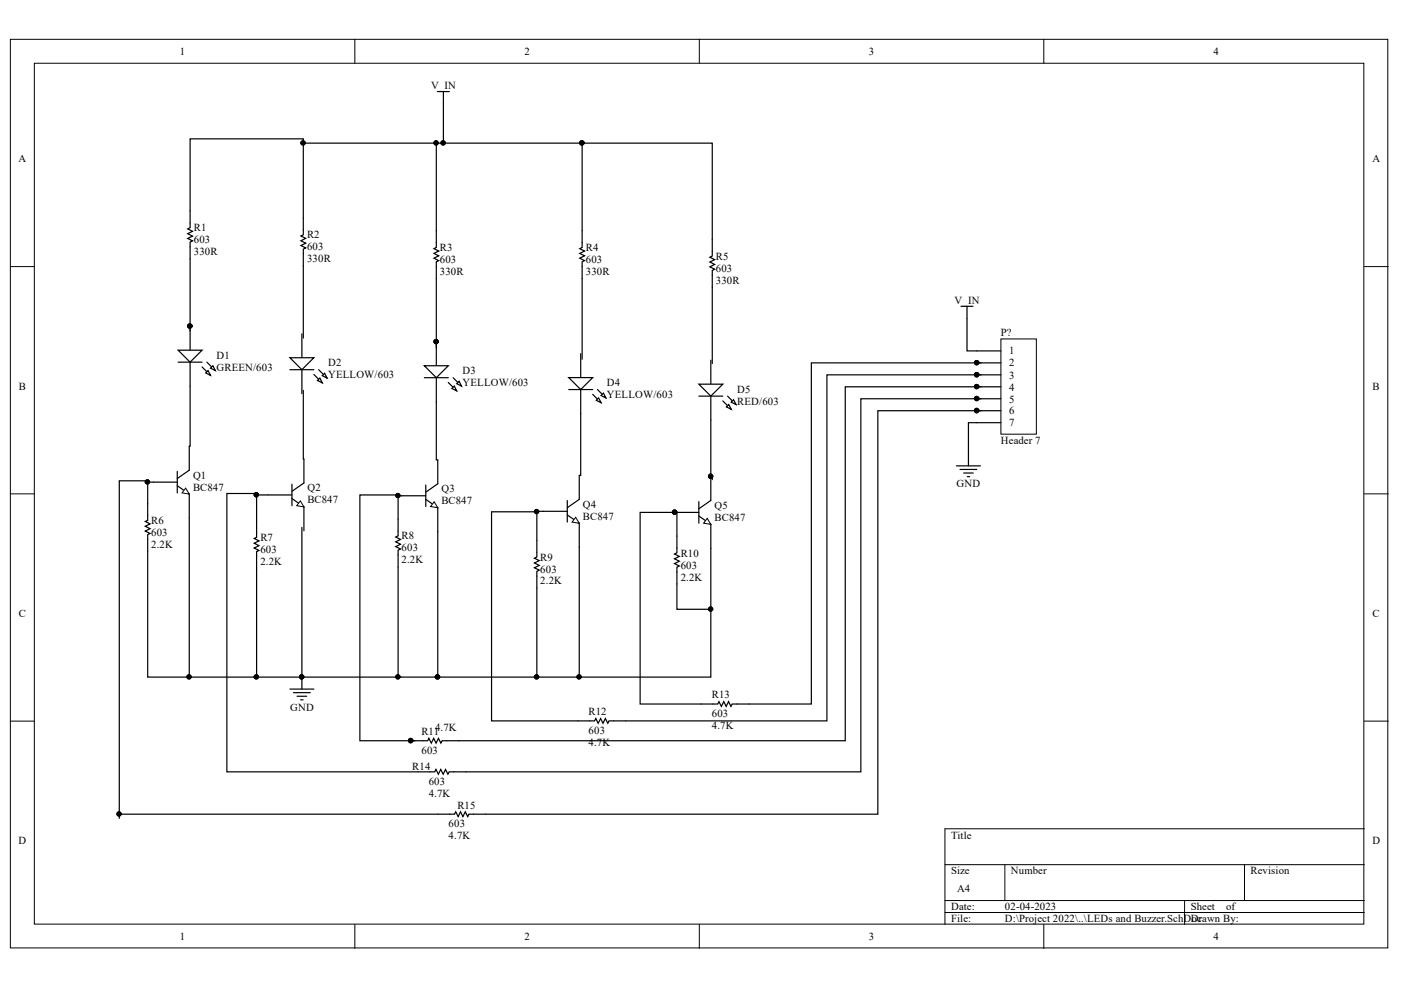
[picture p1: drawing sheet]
<svg xmlns="http://www.w3.org/2000/svg" width="297mm" height="210mm" viewBox="0 0 297 210" stroke-linecap="round" stroke-linejoin="round" font-family="sans-serif">
<g fill="#fff" stroke="#000" stroke-width=".21">
<path d="M2.2 8.3h292v192.7h-292z"/>
<path d="M7.3 13.4h281.9v182.5h-281.9z"/>
</g>
<g fill="none" stroke="#000" stroke-width=".21">
<path d="M75.2 8.3v5.1M148.3 8.3v5.1M221.3 8.3v5.1M2.2 56.5h5.1M289.3 56.5h5M2.2 104.7h5.1M289.3 104.7h5M2.2 152.9h5.1M289.3 152.9h5M289.3 175.7h-89v20.3M75.2 196v5.1M148.3 196v5.1"/>
<path d="M200.3 183.3h89M200.3 190.9h89M200.3 193.5h89M213 183.3v7.6M221.3 196v5.1M251.2 190.9v5.1M263.9 183.3v7.6"/>
</g>
<path d="M64 70.8v5M64 78.4v5.1" fill="none" stroke="#000" stroke-width=".25"/>
<path d="M61.5 75.8h5l-2.5 2.6z" fill="#fff"/>
<path d="M61.5 75.8h5l-2.5 2.6zM66.5 79.4l1.8 1.8M67.6 78.4l1.7 1.8" fill="none" stroke="#000" stroke-width=".25"/>
<path d="M67.3 80.7l.5-.5 .5 1z" fill="#fff"/>
<path d="M67.3 80.7l.5-.5 .5 1z" fill="none" stroke="#000" stroke-width=".25"/>
<path d="M68.3 79.7l.5-.6 .5 1.1z" fill="#fff"/>
<path d="M61.5 78.4h5M68.3 79.7l.5-.6 .5 1.1zM92.5 72.5v5M92.5 80.1v5.1" fill="none" stroke="#000" stroke-width=".25"/>
<circle cx="92.5" cy="72.4" r=".46" fill="#000" stroke="#000" stroke-width=".21"/>
<path d="M90 77.5h5l-2.5 2.6z" fill="#fff"/>
<path d="M90 77.5h5l-2.5 2.6zM95 81.1l1.8 1.8M96.1 80.1l1.7 1.8" fill="none" stroke="#000" stroke-width=".25"/>
<path d="M95.8 82.4l.5-.5 .5 1z" fill="#fff"/>
<path d="M95.8 82.4l.5-.5 .5 1z" fill="none" stroke="#000" stroke-width=".25"/>
<path d="M96.8 81.4l.5-.6 .5 1.1z" fill="#fff"/>
<path d="M123.1 75v5.1M90 80.1h5M96.8 81.4l.5-.6 .5 1.1zM123.1 82.6v5.1" fill="none" stroke="#000" stroke-width=".25"/>
<circle cx="92.5" cy="72.4" r=".46" fill="#000" stroke="#000" stroke-width=".21"/>
<path d="M120.6 80.1h5.1l-2.6 2.5z" fill="#fff"/>
<path d="M120.6 80.1h5.1l-2.6 2.5zM125.7 83.6l1.7 1.8M126.7 82.6l1.8 1.8" fill="none" stroke="#000" stroke-width=".25"/>
<path d="M126.4 84.9l.5-.5 .5 1z" fill="#fff"/>
<path d="M126.4 84.9l.5-.5 .5 1z" fill="none" stroke="#000" stroke-width=".25"/>
<path d="M127.4 83.9l.5-.5 .6 1z" fill="#fff"/>
<path d="M150.7 76.4v5.1M120.6 82.6h5.1M127.4 83.9l.5-.5 .6 1zM150.7 84v5.1" fill="none" stroke="#000" stroke-width=".25"/>
<path d="M148.2 81.5h5l-2.5 2.5z" fill="#fff"/>
<path d="M148.2 81.5h5l-2.5 2.5zM153.2 85l1.8 1.8M154.3 84l1.7 1.8" fill="none" stroke="#000" stroke-width=".25"/>
<path d="M154 86.3l.5-.5 .5 1z" fill="#fff"/>
<path d="M154 86.3l.5-.5 .5 1z" fill="none" stroke="#000" stroke-width=".25"/>
<path d="M155 85.3l.5-.6 .5 1.1z" fill="#fff"/>
<path d="M92.5 30.3v22.2l-.5 .2 1 .5-1 .5 1 .5-1 .5 1 .6-.5 .2v3.6M123.4 30.3v22.2l-.5 .2 1 .5-1 .5 1 .5-1 .5 1 .6-.5 .2v3.6M64.3 46.2v3.6l-.5 .2 1 .5-1 .5 1 .6-1 .5 1 .5-.5 .2v3.6M151 50.7v3.6l-.5 .2 1 .6-1 .5 1 .5-1 .5 1 .5-.5 .2v3.6M40.3 69.2v5.1M40.3 76.8v5.1M148.2 84h5M155 85.3l.5-.6 .5 1.1z" fill="none" stroke="#000" stroke-width=".25"/>
<g fill="#000" stroke="#000" stroke-width=".21">
<circle cx="92.5" cy="30.3" r=".46"/>
<circle cx="123.4" cy="30.3" r=".46"/>
<circle cx="40.2" cy="69.1" r=".46"/>
</g>
<path d="M37.8 74.3h5l-2.5 2.5z" fill="#fff"/>
<path d="M37.8 74.3h5l-2.5 2.5zM42.8 77.8l1.8 1.8M43.9 76.8l1.7 1.8" fill="none" stroke="#000" stroke-width=".25"/>
<path d="M43.6 79.1l.5-.5 .5 1z" fill="#fff"/>
<path d="M43.6 79.1l.5-.5 .5 1z" fill="none" stroke="#000" stroke-width=".25"/>
<path d="M44.6 78.1l.5-.6 .5 1.1z" fill="#fff"/>
<path d="M92.7 19.4h2.6M94 19.4v10.9h57v20.4M64.3 30.3v-.9h-24v18.9l-.5 .2 1 .5-1 .5 1 .6-1 .5 1 .5-.5 .2v3.6M94 30.3h-29.7v15.9M37.8 76.8h5M44.6 78.1l.5-.6 .5 1.1zM143.1 108.6h5.1M148.2 109.4l2.5 1.8v5M148.2 106.4v4.5M150.7 101v5.1l-2.5 1.8" fill="none" stroke="#000" stroke-width=".25"/>
<g fill="#000" stroke="#000" stroke-width=".21">
<circle cx="64.3" cy="30.3" r=".46"/>
<circle cx="92.5" cy="30.3" r=".46"/>
<circle cx="94" cy="30.3" r=".46"/>
<circle cx="123.4" cy="30.3" r=".46"/>
<circle cx="40.2" cy="69.1" r=".46"/>
<circle cx="143" cy="108.6" r=".46"/>
<circle cx="150.7" cy="101" r=".46"/>
</g>
<path d="M149.9 109.9l.8 1.3-1.5-.3z" fill="#fff"/>
<path d="M149.9 109.9l.8 1.3-1.5-.3z" fill="none" stroke="#000" stroke-width=".21"/>
<g fill="#000" stroke="#000" stroke-width=".21">
<circle cx="143" cy="108.6" r=".46"/>
<circle cx="150.7" cy="101" r=".46"/>
</g>
<path d="M115.2 108.4h5.1M120.3 109.2l2.5 1.7v5.1M120.3 106.1v4.6M122.8 100.8v5.1l-2.5 1.8" fill="none" stroke="#000" stroke-width=".25"/>
<path d="M122.1 109.7l.7 1.2-1.5-.2z" fill="#fff"/>
<path d="M122.1 109.7l.7 1.2-1.5-.2z" fill="none" stroke="#000" stroke-width=".21"/>
<path d="M92.8 97.5v5.1l-2.5 1.8M85.2 105.1h5.1M90.3 105.9l2.5 1.8v5M90.3 102.8v4.6" fill="none" stroke="#000" stroke-width=".25"/>
<path d="M92.1 106.4l.7 1.3-1.5-.3z" fill="#fff"/>
<path d="M92.1 106.4l.7 1.3-1.5-.3z" fill="none" stroke="#000" stroke-width=".21"/>
<path d="M64.4 97.3v5.1l-2.5 1.8M56.8 104.9h5.1M61.9 105.7l2.5 1.8v5M61.9 102.7v4.5" fill="none" stroke="#000" stroke-width=".25"/>
<path d="M63.7 106.2l.7 1.3-1.5-.3z" fill="#fff"/>
<path d="M63.7 106.2l.7 1.3-1.5-.3z" fill="none" stroke="#000" stroke-width=".21"/>
<path d="M37.6 99.9v4.6M40.1 94.6v5.1l-2.5 1.8M32.5 102.2h5.1M37.6 103l2.5 1.8v5" fill="none" stroke="#000" stroke-width=".25"/>
<path d="M39.4 103.5l.7 1.3-1.5-.3z" fill="#fff"/>
<path d="M39.4 103.5l.7 1.3-1.5-.3z" fill="none" stroke="#000" stroke-width=".21"/>
<g fill="none" stroke="#000" stroke-width=".25">
<path d="M40.3 54.9v15.3M64.3 56.4v15.3M92.5 59.1v14.7M123.4 59.1v17.1M151 60.9v16.2M208 76.9h-36v72.4h-16.8l-.2 .5-.5-1-.5 1-.5-1-.6 1-.5-1-.2 .5h-16.5v-40.7h7.8v8.6l-.5 .3 1 .5-1 .5 1 .5-1 .5 1 .5-.5 .3v8.9h7.2M208 79.5h-32.7v73.3h-46.2l-.2 .6-.5-1.1-.6 1.1-.5-1.1-.5 1.1-.5-1.1-.2 .5h-21.9v-44.3l11-.1M40.3 81.9v12.7h-.2M64.3 82.8v14.5h.1M92.5 85.2v12.3h.3M123.1 87.7v13.1h-.3M150.7 89.1v11.9h.3v.7"/>
<path d="M208 84.5h-25.5v79.1h-87.3l-.2 .6-.5-1.1-.5 1.1-.6-1.1-.5 1.1-.5-1.1-.2 .5h-44.1v-59h6.3v.3M208 87.1h-21.9v85.5h-86.7l-.2 .5-.5-1-.6 1-.5-1-.5 1-.5-1-.2 .5h-71.1v.9M208 82h-28.8v75.1h-85.5l-.2 .5-.5-1.1-.5 1.1-.6-1.1-.5 1.1-.5-1.1-.2 .6h-3.6M31.3 102.2v-.3h-6v70.7M32.5 102.2h-1.2v8.1l-.5 .3 1 .5-1 .5 1 .5-1 .5 1 .5-.5 .3v30.2h8.8M56.8 104.9h-2.4v9l-.5 .3 1 .5-1 .5 1 .5-1 .5 1 .5-.5 .3v26.6h-14.3v-33.8M64 111.8v31.8h20.4M84.4 105.1v-.2h-8.1v52.2h11.7M85.2 105.1h-.8v8.5l-.5 .3 1 .5-1 .5 1 .5-1 .5 1 .5-.5 .3v26.9h8.4M92.8 112.7v30.9M113.8 108.5v9.6l-.5 .3 1 .5-1 .5 1 .5-1 .5 1 .5-.5 .2v22.5M122.8 116v27.6h27.9v-27.4"/>
<path d="M54.4 143.6h9.6M92.8 143.6h30"/>
</g>
<g fill="#000" stroke="#000" stroke-width=".21">
<circle cx="40.2" cy="69.1" r=".46"/>
<circle cx="92.5" cy="72.4" r=".46"/>
<circle cx="207.1" cy="79.4" r=".47"/>
<circle cx="207.1" cy="76.9" r=".46"/>
<circle cx="207.1" cy="87" r=".47"/>
<circle cx="207.1" cy="84.5" r=".46"/>
<circle cx="207.1" cy="82" r=".46"/>
<circle cx="31.3" cy="102.2" r=".46"/>
<circle cx="54.3" cy="104.9" r=".47"/>
<circle cx="84.4" cy="105.1" r=".46"/>
<circle cx="113.8" cy="108.5" r=".46"/>
<circle cx="143" cy="108.6" r=".46"/>
<circle cx="150.7" cy="101" r=".46"/>
<circle cx="150.7" cy="129.1" r=".46"/>
<circle cx="40.1" cy="143.5" r=".46"/>
<circle cx="54.3" cy="143.5" r=".46"/>
<circle cx="64" cy="143.5" r=".46"/>
<circle cx="84.4" cy="143.5" r=".46"/>
<circle cx="87.1" cy="157" r=".47"/>
<circle cx="92.8" cy="143.5" r=".46"/>
<circle cx="113.8" cy="143.5" r=".46"/>
<circle cx="122.8" cy="143.5" r=".46"/>
<circle cx="25.2" cy="172.6" r=".46"/>
</g>
<path d="M212.2 71.9h7.5v20.2h-7.5z" fill="#fff" stroke="#000" stroke-width=".21"/>
<g fill="none" stroke="#000" stroke-width=".25">
<path d="M203.8 64.9h2.5M205 64.9v9.5h7.2M207.1 76.9h5.1M207.1 79.5h5.1M202.8 98.8h5.1M203.5 99.5h3.6M207.1 82h5.1M207.1 84.5h5.1M207.1 87.1h5.1M212.2 89.6h-6.9v9.2M204.3 100.3h2M205.1 101.1h.5"/>
<path d="M61.5 146.1h5M62.2 146.9h3.6M63 147.6h2M63.8 148.4h.5M64 143.6v2.5"/>
</g>
<g fill="#000" stroke="#000" stroke-width=".21">
<circle cx="207.1" cy="79.4" r=".47"/>
<circle cx="207.1" cy="76.9" r=".46"/>
<circle cx="207.1" cy="87" r=".47"/>
<circle cx="207.1" cy="84.5" r=".46"/>
<circle cx="207.1" cy="82" r=".46"/>
<circle cx="64" cy="143.5" r=".46"/>
</g>
<g font-size="2.3">
<text x="38.1" y="11.6">1</text>
<text x="111.2" y="11.6">2</text>
<text x="184.2" y="11.6">3</text>
<text x="257.3" y="11.6">4</text>
<text x="91.4" y="18.9">V_IN</text>
<text x="3.9" y="34.4">A</text>
<text x="291" y="34.4">A</text>
<text x="41.1" y="49">R1</text>
<text x="41.1" y="51.6">603</text>
<text x="65.1" y="50.6">R2</text>
<text x="65.1" y="53.1">603</text>
<text x="93.3" y="53.3">R3</text>
<text x="124.2" y="53.3">R4</text>
<text x="41.1" y="54.1">330R</text>
<text x="65.1" y="55.6">330R</text>
<text x="93.3" y="58.3">330R</text>
<text x="93.3" y="55.8">603</text>
<text x="124.2" y="58.3">330R</text>
<text x="124.2" y="55.8">603</text>
<text x="151.8" y="55">R5</text>
<text x="151.8" y="57.6">603</text>
<text x="151.8" y="60.2">330R</text>
<text x="202.4" y="64.5">V_IN</text>
<text x="212.2" y="71.3">P?</text>
<text x="45.9" y="76.1">D1</text>
<text x="69.6" y="77.7">D2</text>
<text x="214" y="75.1">1</text>
<text x="214" y="77.7">2</text>
<text x="4" y="82.6">B</text>
<text x="45.9" y="78.6">GREEN/603</text>
<text x="69.6" y="80.2">YELLOW/603</text>
<text x="98.1" y="79.4">D3</text>
<text x="98.1" y="81.9">YELLOW/603</text>
<text x="128.7" y="81.8">D4</text>
<text x="156.3" y="83.2">D5</text>
<text x="214" y="80.3">3</text>
<text x="214" y="82.8">4</text>
<text x="291" y="82.6">B</text>
<text x="128.7" y="84.3">YELLOW/603</text>
<text x="156.3" y="85.8">RED/603</text>
<text x="214" y="85.3">5</text>
<text x="214" y="87.9">6</text>
<text x="212.2" y="94.2">Header 7</text>
<text x="214" y="90.4">7</text>
<text x="40.9" y="101.5">Q1</text>
<text x="40.9" y="104">BC847</text>
<text x="65.2" y="104.2">Q2</text>
<text x="65.2" y="106.7">BC847</text>
<text x="93.6" y="104.3">Q3</text>
<text x="93.6" y="106.9">BC847</text>
<text x="123.6" y="107.6">Q4</text>
<text x="151.5" y="107.9">Q5</text>
<text x="202.8" y="103.3">GND</text>
<text x="32" y="111.1">R6</text>
<text x="32" y="113.6">603</text>
<text x="123.6" y="110.2">BC847</text>
<text x="151.5" y="110.4">BC847</text>
<text x="32" y="116.2">2.2K</text>
<text x="55.2" y="119.8">2.2K</text>
<text x="55.2" y="114.7">R7</text>
<text x="55.2" y="117.3">603</text>
<text x="85.1" y="119.4">2.2K</text>
<text x="85.1" y="114.4">R8</text>
<text x="85.1" y="116.9">603</text>
<text x="114.6" y="118.9">R9</text>
<text x="144.3" y="118">R10</text>
<text x="114.6" y="123.9">2.2K</text>
<text x="114.6" y="121.4">603</text>
<text x="144.3" y="123.1">2.2K</text>
<text x="144.3" y="120.5">603</text>
<text x="4" y="130.8">C</text>
<text x="291" y="130.8">C</text>
<text x="150.9" y="148">R13</text>
<text x="61.5" y="150.7">GND</text>
<text x="89.4" y="155.8">R11</text>
<text x="92.2" y="155.1">4.7K</text>
<text x="124.8" y="151.6">R12</text>
<text x="124.8" y="155.7">603</text>
<text x="150.9" y="154.6">4.7K</text>
<text x="150.9" y="152">603</text>
<text x="89.4" y="159.9">603</text>
<text x="124.8" y="158.2">4.7K</text>
<text x="87.4" y="163.2">R14</text>
<text x="90.9" y="166.5">603</text>
<text x="90.9" y="169">4.7K</text>
<text x="97" y="171.5">R15</text>
<text x="3.9" y="179">D</text>
<text x="95.1" y="178">4.7K</text>
<text x="95.1" y="175.4">603</text>
<text x="201.6" y="177.8">Title</text>
<text x="291" y="179">D</text>
<text x="201.6" y="185.4">Size</text>
<text x="214.3" y="185.4">Number</text>
<text x="265.1" y="185.4">Revision</text>
<text x="202.9" y="189.2">A4</text>
<text x="201.6" y="193">Date:</text>
<text x="201.6" y="195.5">File:</text>
<text x="213.1" y="193">02-04-2023</text>
<text x="213.1" y="195.5">D:\Project 2022\..\LEDs and Buzzer.SchDDrawn By:</text>
<text x="252.5" y="193">Sheet</text>
<text x="252.6" y="195.5">oc</text>
<text x="260" y="193">of</text>
<text x="38.1" y="199.3">1</text>
<text x="111.2" y="199.3">2</text>
<text x="184.2" y="199.3">3</text>
<text x="257.3" y="199.3">4</text>
</g>
</svg>
